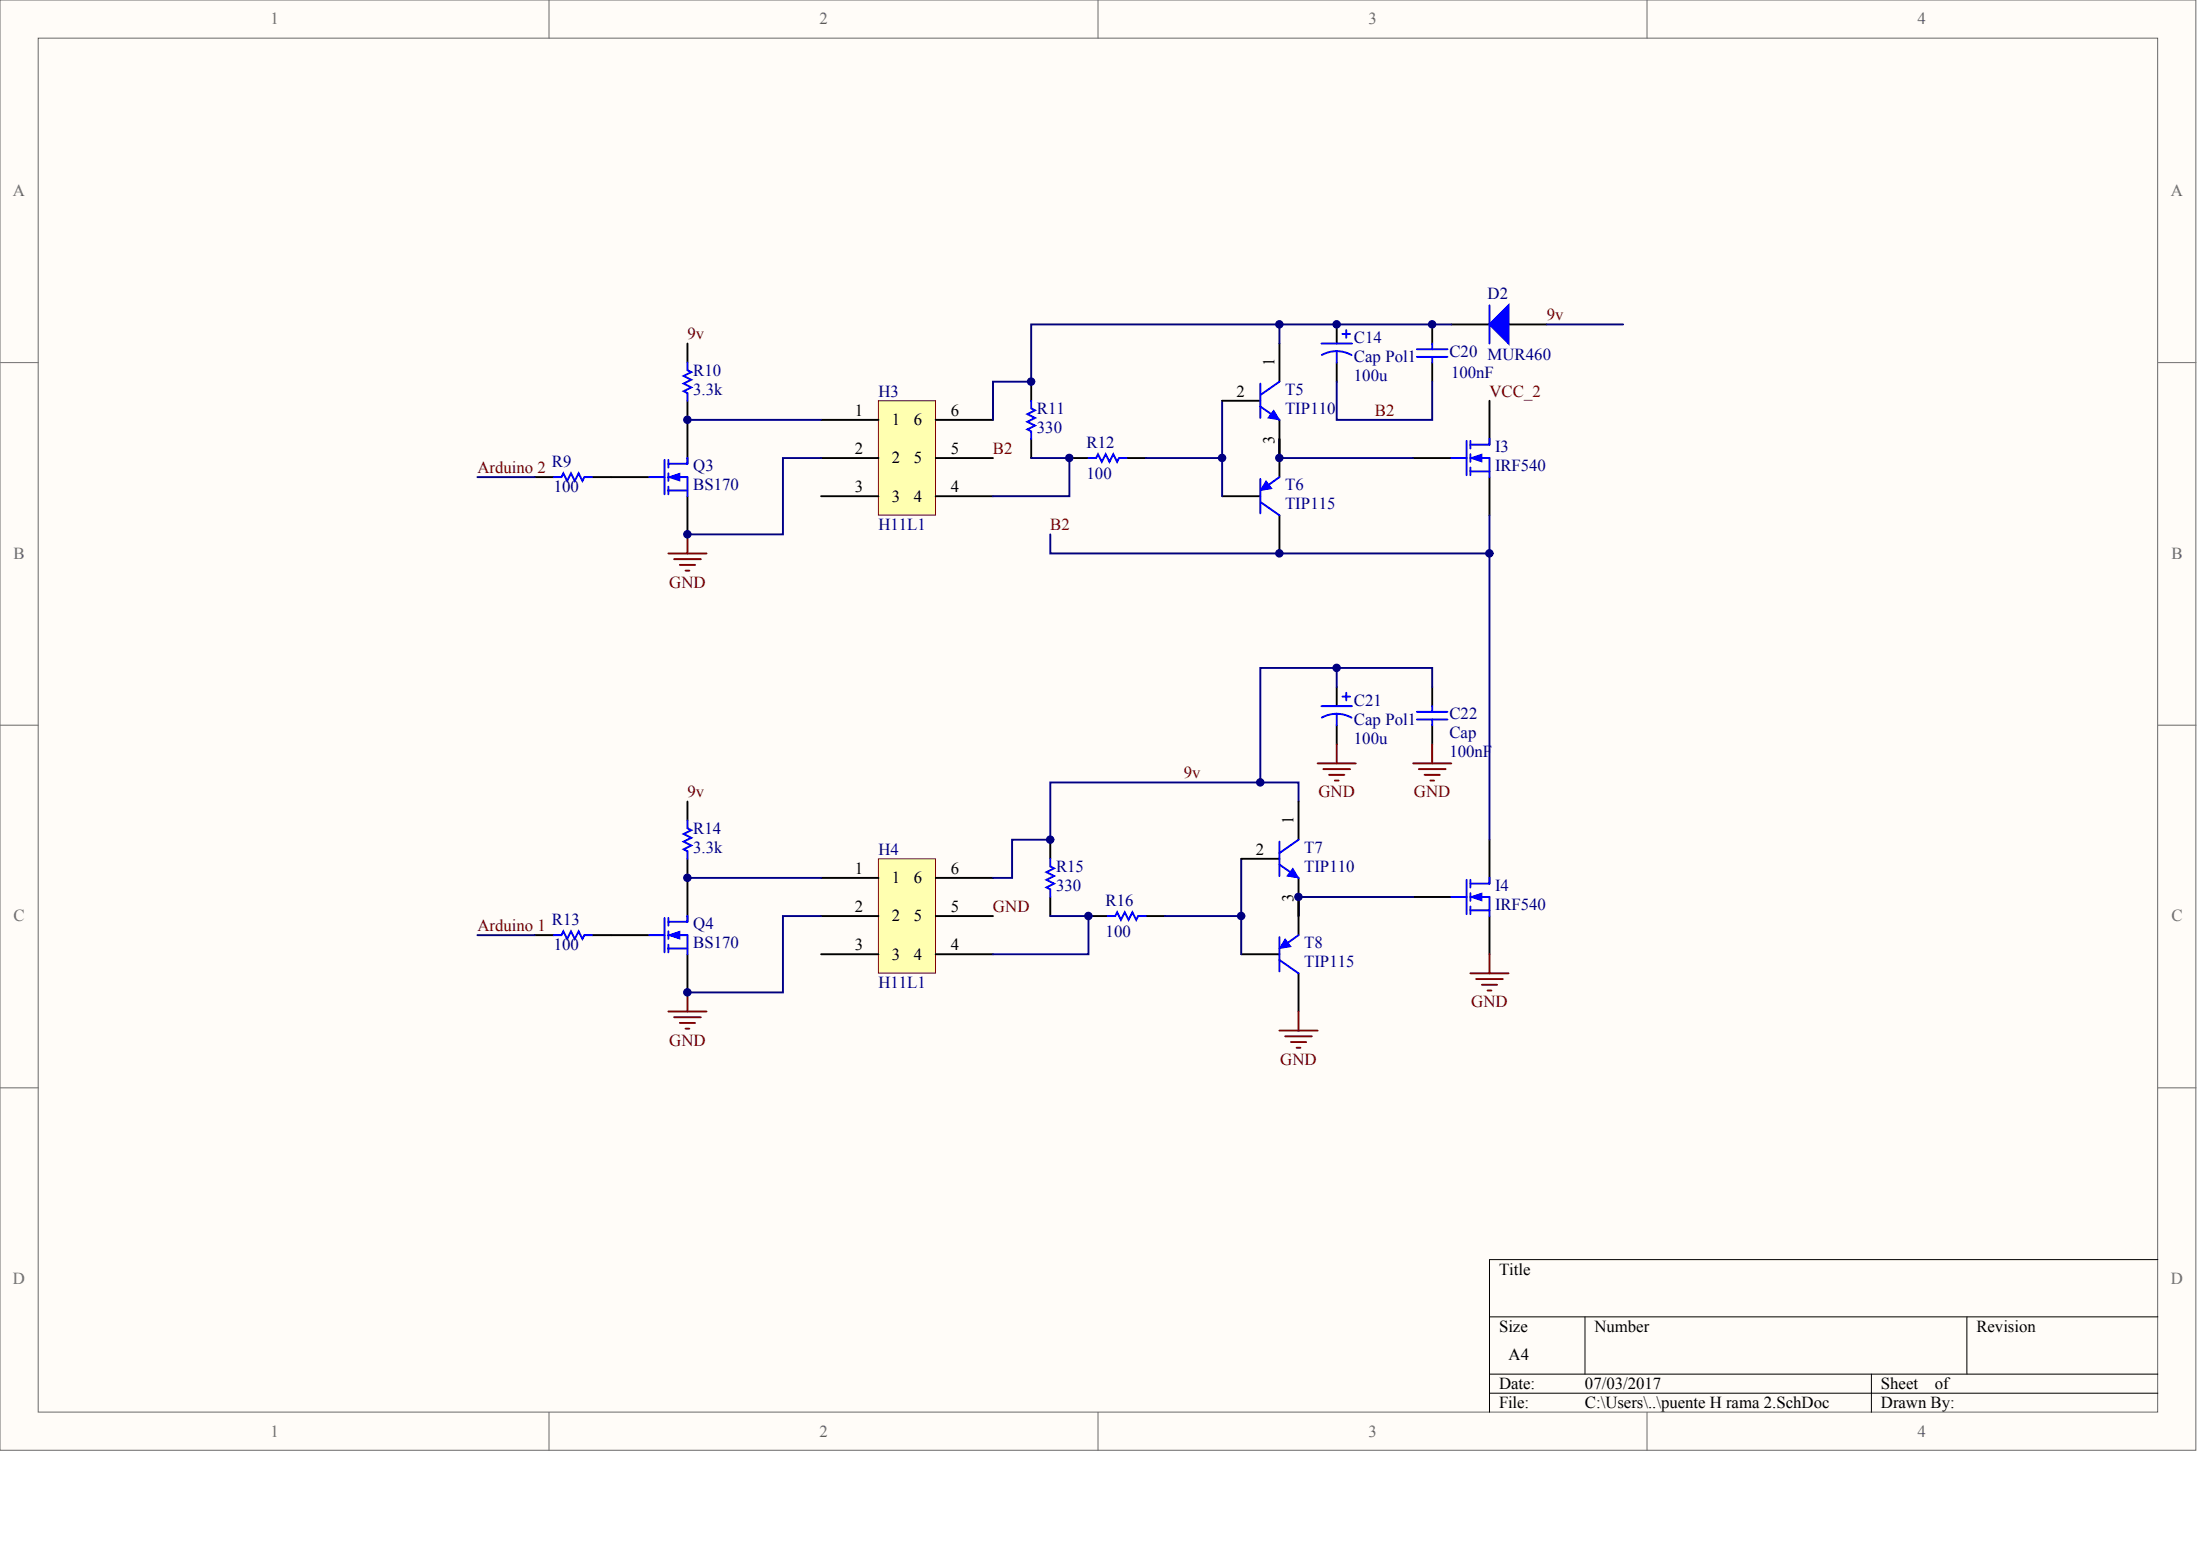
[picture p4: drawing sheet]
<svg xmlns="http://www.w3.org/2000/svg" width="840mm" height="594mm" viewBox="0 0 840 594" stroke-linecap="round" stroke-linejoin="round" font-family="sans-serif">
<g fill="#fffcf8" stroke="#696969" stroke-width=".38">
<path d="M0 0h838v553.4h-838z"/>
<path d="M14.6 14.6h808.8v524.2h-808.8z"/>
</g>
<path d="M209.5 0v14.6M419 0v14.6M628.6 0v14.6M0 138.4h14.6M823.5 138.4h14.6M0 276.7h14.6M823.5 276.7h14.6M0 415.1h14.6M823.5 415.1h14.6M209.5 538.9v14.5M419 538.9v14.5M628.6 538.9v14.5" fill="none" stroke="#696969" stroke-width=".38"/>
<path d="M823.5 480.6h-255.1v58.3M568.4 502.5h255.1M604.9 502.5v21.8M750.6 502.5v21.8M568.4 524.3h255.1M568.4 531.6h255.1M714.2 524.3v14.6" fill="none" stroke="#000" stroke-width=".38"/>
<path d="M335.2 152.9h21.8v43.6h-21.8z" fill="#ffffb0" stroke="#800000" stroke-width=".38"/>
<g fill="none" stroke="#000" stroke-width=".73">
<path d="M262.4 131.1v7.3M553.9 123.8h14.5M575.7 123.8h14.6M262.4 152.9v21.9M393.5 145.6v7.3M313.4 160.2h21.8M313.4 174.8h21.8M357.1 160.2h21.9M357.1 174.8h21.9M393.5 167.5v7.3M408.1 174.8h7.3M430 174.8h7.3"/>
<path d="M488.3 167.5v14.5M204.1 182h7.2M225.9 182h21.9M262.4 189.3v14.6M313.4 189.3h21.8M357.1 189.3h21.9M466.4 189.3h14.6M488.3 196.6v14.6"/>
</g>
<g fill="none" stroke="#00f" stroke-width=".73">
<path d="M568.4 116.5v14.6M262.4 138.4v2.9l1.4 .7-2.9 1.5 2.9 1.4-2.9 1.5 2.9 1.4-2.9 1.5 1.5 .7v2.9M393.5 152.9v2.9l1.5 .8-2.9 1.4 2.9 1.5-2.9 1.4 2.9 1.5-2.9 1.4 1.4 .8v2.9M253.6 175.5v13.1M255.1 175.5v2.9M262.4 174.8v2.1h-7.3M415.4 174.8h2.9l.7-1.5 1.5 2.9 1.5-2.9 1.4 2.9 1.5-2.9 1.4 2.9 .8-1.4h2.9M211.3 182h3l.7-1.4 1.4 2.9 1.5-2.9 1.5 2.9 1.4-2.9 1.5 2.9 .7-1.5h2.9M247.8 182h5.8M255.1 182h7.3v7.3M255.1 187.1h7.3M255.1 180.6v2.9"/>
<path d="M255.1 185.7v2.9M481 182.8v13.1M481 191.5l7.3 5.1M488.3 182l-5.1 3.7"/>
</g>
<g fill="#00f" stroke="#00f" stroke-width=".38">
<path d="M255.1 182l4.3-1.4v2.9z"/>
<path d="M483.2 183.5l2.2 2.9-4.4 .7z"/>
</g>
<path d="M466.4 152.9v36.4M262.4 160.2h51M313.4 174.8h-14.6v29.1h-36.4M393.5 174.8h14.6v14.5h-29.1M437.3 174.8h29.1M182.2 182h21.9" fill="none" stroke="#000080" stroke-width=".73"/>
<path d="M255.1 211.2h14.5M257.3 213.4h10.2M259.4 215.5h5.9M261.6 217.7h1.5M262.4 203.9v7.3" fill="none" stroke="#800000" stroke-width=".73"/>
<path d="M568.4 123.8l7.3-7.3v14.6z" fill="#00f" stroke="#00f" stroke-width=".73"/>
<path d="M335.2 327.7h21.8v43.6h-21.8z" fill="#ffffb0" stroke="#800000" stroke-width=".38"/>
<g fill="none" stroke="#000" stroke-width=".73">
<path d="M488.3 131.1v14.5M510.1 123.8v7.3M510.1 138.4v7.2M546.6 123.8v7.3M546.6 138.4v7.2M466.4 152.9h14.6M568.4 152.9v14.6M488.3 160.2v14.6M539.3 174.8h14.6M568.4 182v14.6M510.1 262.1v7.3M510.1 276.7v7.3"/>
<path d="M546.6 262.1v7.3M546.6 276.7v7.3M262.4 305.8v7.3M495.6 305.8v14.6M262.4 327.7v21.8M313.4 335h21.8M357.1 335h21.9M400.8 320.4v7.3M473.7 327.7h14.6M495.6 335v21.8M568.4 320.4v14.6M204.1 356.8h7.2"/>
<path d="M225.9 356.8h21.9M313.4 349.5h21.8M357.1 349.5h21.9M400.8 342.3v7.2M415.4 349.5h7.3M437.3 349.5h7.3M539.3 342.3h14.6M568.4 349.5v14.6M262.4 364.1v14.6M313.4 364.1h21.8M357.1 364.1h21.9M473.7 364.1h14.6"/>
<path d="M495.6 371.4v14.5"/>
</g>
<g fill="none" stroke="#00f" stroke-width=".73">
<path d="M504.3 131.1h11.7M510.1 134a11.6 11.6 0 0 1 5.7 1.5M510.1 134a11.6 11.6 0 0 0-5.6 1.4M510.1 134v4.4M512.3 127.4h2.9M513.8 126v2.9M540.8 133.3h11.6M540.8 136.2h11.6M546.6 131.1v2.2M546.6 136.2v2.2M481 155.1l7.3 5.1M481 146.4v13.1"/>
<path d="M488.3 145.6l-7.3 5.1M553.9 174.8h5.8M559.7 168.2v13.1M561.2 174.8h7.2v7.2M561.2 179.9h7.2M561.2 168.2v2.9M561.2 173.3v2.9M561.2 178.4v2.9M568.4 167.5v2.2h-7.2M504.3 269.4h11.7M510.1 272.3a11.6 11.6 0 0 1 5.7 1.5M510.1 272.3a11.6 11.6 0 0 0-5.6 1.5"/>
<path d="M510.1 272.3v4.4M512.3 265.8h2.9M513.8 264.3v2.9M540.8 271.6h11.6M540.8 274.5h11.6M546.6 269.4v2.2M546.6 274.5v2.2M262.4 313.1v2.9l1.4 .8-2.9 1.4 2.9 1.5-2.9 1.4 2.9 1.5-2.9 1.4 1.5 .8v2.9M400.8 327.7v2.9l1.5 .7-2.9 1.5 2.9 1.4-2.9 1.5 2.9 1.5-2.9 1.4 1.4 .7v3M488.3 321.1v13.1M488.3 329.9l7.3 5.1M495.6 320.4l-7.3 5.1"/>
<path d="M559.7 335.7v13.1M561.2 335.7v2.9M568.4 335v2.2h-7.2M211.3 356.8h3l.7-1.4 1.4 2.9 1.5-2.9 1.5 2.9 1.4-2.9 1.5 2.9 .7-1.5h2.9M247.8 356.8h5.8M253.6 350.3v13.1M255.1 356.8h7.3v7.3M255.1 350.3v2.9M255.1 355.4v2.9M262.4 349.5v2.2h-7.3M422.7 349.5h2.9l.7-1.4 1.5 2.9 1.5-2.9 1.4 2.9 1.5-2.9 1.4 2.9 .8-1.5h2.9M488.3 357.5v13.1"/>
<path d="M495.6 356.8l-5.1 3.7M553.9 342.3h5.8M561.2 342.3h7.2v7.2M561.2 340.8v2.9M561.2 345.9v2.9M561.2 347.3h7.2M255.1 361.9h7.3M255.1 360.5v2.9M488.3 366.3l7.3 5.1"/>
</g>
<g fill="#00f" stroke="#00f" stroke-width=".38">
<path d="M255.1 356.8l4.3-1.4v2.9z"/>
<path d="M490.5 358.3l2.2 2.9-4.4 .7z"/>
<path d="M561.2 174.8l4.3-1.5v2.9z"/>
<path d="M561.2 342.3l4.3-1.5v2.9z"/>
<path d="M486.1 156.6l2.2 3.6-4.4-.7z"/>
<path d="M493.4 331.3l2.2 3.7-4.4-.8z"/>
</g>
<g fill="none" stroke="#000080" stroke-width=".73">
<path d="M488.3 123.8v7.3M553.9 123.8h-160.4v21.8h-14.5v14.6M590.3 123.8h29.2M510.1 145.6v14.6h36.5v-14.6M488.3 167.5v7.3h51M568.4 196.6v123.8M400.8 203.9v7.3h167.6M510.1 254.9h-29.1v43.7M510.1 262.1v-7.2h36.5v7.2M495.6 305.8v-7.2h-94.8v21.8h-14.5v14.6h-7.3M262.4 335h51M473.7 327.7v36.4"/>
<path d="M182.2 356.8h21.9M313.4 349.5h-14.6v29.2h-36.4M400.8 349.5h14.6v14.6h-36.4M444.6 349.5h29.1M539.3 342.3h-43.7v7.2"/>
</g>
<g fill="none" stroke="#800000" stroke-width=".73">
<path d="M502.9 291.3h14.5M505 293.5h10.2M507.2 295.6h5.9M509.4 297.8h1.5M510.1 284v7.3M539.3 291.3h14.6M541.5 293.5h10.2M543.7 295.6h5.8M545.9 297.8h1.4M546.6 284v7.3M262.4 378.7v7.2M561.2 371.4h14.5"/>
<path d="M563.3 373.6h10.3M565.5 375.7h5.9M567.7 377.9h1.5M568.4 364.1v7.3M255.1 385.9h14.5M257.3 388.1h10.2M259.4 390.3h5.9M261.6 392.5h1.5M488.3 393.2h14.6M490.5 395.4h10.2M492.7 397.6h5.8M494.8 399.8h1.5"/>
<path d="M495.6 385.9v7.3"/>
</g>
<g fill="#000080" stroke="#000080" stroke-width=".38">
<circle cx="262.3" cy="378.6" r="1.42"/>
<circle cx="262.3" cy="334.9" r="1.42"/>
<circle cx="262.3" cy="203.9" r="1.42"/>
<circle cx="262.3" cy="160.2" r="1.42"/>
<circle cx="393.5" cy="145.6" r="1.42"/>
<circle cx="400.8" cy="320.4" r="1.42"/>
<circle cx="408.1" cy="174.7" r="1.42"/>
<circle cx="415.4" cy="349.5" r="1.42"/>
<circle cx="466.4" cy="174.7" r="1.42"/>
<circle cx="473.7" cy="349.5" r="1.42"/>
<circle cx="481" cy="298.5" r="1.42"/>
<circle cx="488.2" cy="211.1" r="1.42"/>
<circle cx="488.2" cy="174.7" r="1.42"/>
<circle cx="488.2" cy="123.8" r="1.42"/>
<circle cx="495.5" cy="342.2" r="1.42"/>
<circle cx="510.1" cy="254.8" r="1.42"/>
<circle cx="510.1" cy="123.8" r="1.42"/>
<circle cx="546.5" cy="123.8" r="1.42"/>
<circle cx="568.4" cy="211.1" r="1.42"/>
</g>
<g font-size="6.4" fill="#696969">
<text x="103.2" y="9.3">1</text>
<text x="312.7" y="9.3">2</text>
<text x="522.2" y="9.3">3</text>
<text x="731.8" y="9.3">4</text>
<text x="5" y="74.9">A</text>
<text x="828.5" y="74.9">A</text>
<text x="5.2" y="213.2">B</text>
<text x="828.7" y="213.2">B</text>
<text x="5.2" y="351.6">C</text>
<text x="828.7" y="351.6">C</text>
<text x="5" y="490">D</text>
<text x="828.5" y="490">D</text>
<text x="103.2" y="548.2">1</text>
<text x="312.7" y="548.2">2</text>
<text x="522.2" y="548.2">3</text>
<text x="731.8" y="548.2">4</text>
</g>
<g font-size="6.4" fill="#000080">
<text x="567.7" y="114.2">D2</text>
<text x="516.7" y="131">C14</text>
<text x="553.1" y="136.1">C20 MUR460</text>
<text x="264.5" y="143.3">R10</text>
<text x="516.7" y="138.2">Cap Pol1</text>
<text x="516.7" y="145.5">100u</text>
<text x="553.9" y="144.1">100nF</text>
<text x="264.5" y="150.6">3.3k</text>
<text x="335.2" y="151.3">H3</text>
<text x="490.5" y="150.6">T5</text>
<text x="395.7" y="157.9">R11</text>
<text x="490.5" y="157.9">TIP110</text>
<text x="395.7" y="165.2">330</text>
<text x="414.7" y="171">R12</text>
<text x="570.6" y="172.5">I3</text>
<text x="210.6" y="178.3">R9</text>
<text x="264.5" y="179.7">Q3</text>
<text x="570.6" y="179.7">IRF540</text>
<text x="414.7" y="182.7">100</text>
<text x="211.3" y="187.8">100</text>
<text x="264.5" y="187">BS170</text>
<text x="490.5" y="187">T6</text>
<text x="490.5" y="194.3">TIP115</text>
<text x="335.2" y="202.3">H11L1</text>
<text x="516.7" y="269.3">C21</text>
<text x="553.1" y="274.4">C22</text>
<text x="516.7" y="276.6">Cap Pol1</text>
<text x="553.1" y="281.7">Cap</text>
<text x="516.7" y="283.9">100u</text>
<text x="553.1" y="289">100nF</text>
<text x="264.5" y="318.1">R14</text>
<text x="264.5" y="325.4">3.3k</text>
<text x="335.2" y="326.1">H4</text>
<text x="497.8" y="325.4">T7</text>
<text x="403" y="332.7">R15</text>
<text x="497.8" y="332.7">TIP110</text>
<text x="403" y="339.9">330</text>
<text x="570.6" y="339.9">I4</text>
<text x="422" y="345.8">R16</text>
<text x="570.6" y="347.2">IRF540</text>
<text x="210.6" y="353.1">R13</text>
<text x="264.5" y="354.5">Q4</text>
<text x="422" y="357.4">100</text>
<text x="211.3" y="362.5">100</text>
<text x="264.5" y="361.8">BS170</text>
<text x="497.8" y="361.8">T8</text>
<text x="497.8" y="369.1">TIP115</text>
<text x="335.2" y="377.1">H11L1</text>
</g>
<g font-size="6.4" fill="#800000">
<text x="590.3" y="122.2">9v</text>
<text x="262.4" y="129.5">9v</text>
<text x="568.4" y="151.3">VCC_2</text>
<text x="524.7" y="158.6">B2</text>
<text x="379" y="173.2">B2</text>
<text x="182.2" y="180.5">Arduino 2</text>
<text x="400.8" y="202.3">B2</text>
<text x="255.4" y="224.2">GND</text>
<text x="451.8" y="297">9v</text>
<text x="262.4" y="304.3">9v</text>
<text x="503.2" y="304.3">GND</text>
<text x="539.6" y="304.3">GND</text>
<text x="379" y="348">GND</text>
<text x="182.2" y="355.2">Arduino 1</text>
<text x="561.5" y="384.4">GND</text>
<text x="255.4" y="398.9">GND</text>
<text x="488.6" y="406.2">GND</text>
</g>
<g font-size="6.4">
<text x="472" y="151.3">2</text>
<text x="326.2" y="158.6">1</text>
<text x="362.9" y="158.6">6</text>
<text x="340.3" y="162.3">1</text>
<text x="348.8" y="162.3">6</text>
<text x="326.2" y="173.2">2</text>
<text x="362.9" y="173.2">5</text>
<text x="340.3" y="176.8">2</text>
<text x="348.8" y="176.8">5</text>
<text x="326.2" y="187.8">3</text>
<text x="340.3" y="191.4">3</text>
<text x="348.8" y="191.4">4</text>
<text x="362.9" y="187.8">4</text>
<text x="479.2" y="326.1">2</text>
<text x="326.2" y="333.4">1</text>
<text x="362.9" y="333.4">6</text>
<text x="340.3" y="337">1</text>
<text x="348.8" y="337">6</text>
<text x="326.2" y="348">2</text>
<text x="362.9" y="348">5</text>
<text x="340.3" y="351.6">2</text>
<text x="348.8" y="351.6">5</text>
<text x="326.2" y="362.5">3</text>
<text x="362.9" y="362.5">4</text>
<text x="340.3" y="366.2">3</text>
<text x="348.8" y="366.2">4</text>
<text x="572.1" y="486.3">Title</text>
<text x="572.1" y="508.2">Size</text>
<text x="608.5" y="508.2">Number</text>
<text x="754.3" y="508.2">Revision</text>
<text x="575.7" y="519.1">A4</text>
<text x="572.1" y="530">Date:</text>
<text x="604.9" y="530">07/03/2017</text>
<text x="717.8" y="530">Sheet</text>
<text x="738.4" y="530">of</text>
<text x="572.1" y="537.3">File:</text>
<text x="604.9" y="537.3">C:\Users\..\puente H rama 2.SchDoc</text>
<text x="717.8" y="537.3">Drawn By:</text>
</g>
<g font-size="6.3">
<text x="486.4" y="139.8" transform="rotate(-90 486.4 139.8)">1</text>
<text x="486.4" y="169.3" transform="rotate(-90 486.4 169.3)">3</text>
<text x="493.7" y="314.6" transform="rotate(-90 493.7 314.6)">1</text>
<text x="493.7" y="344.1" transform="rotate(-90 493.7 344.1)">3</text>
</g>
</svg>
